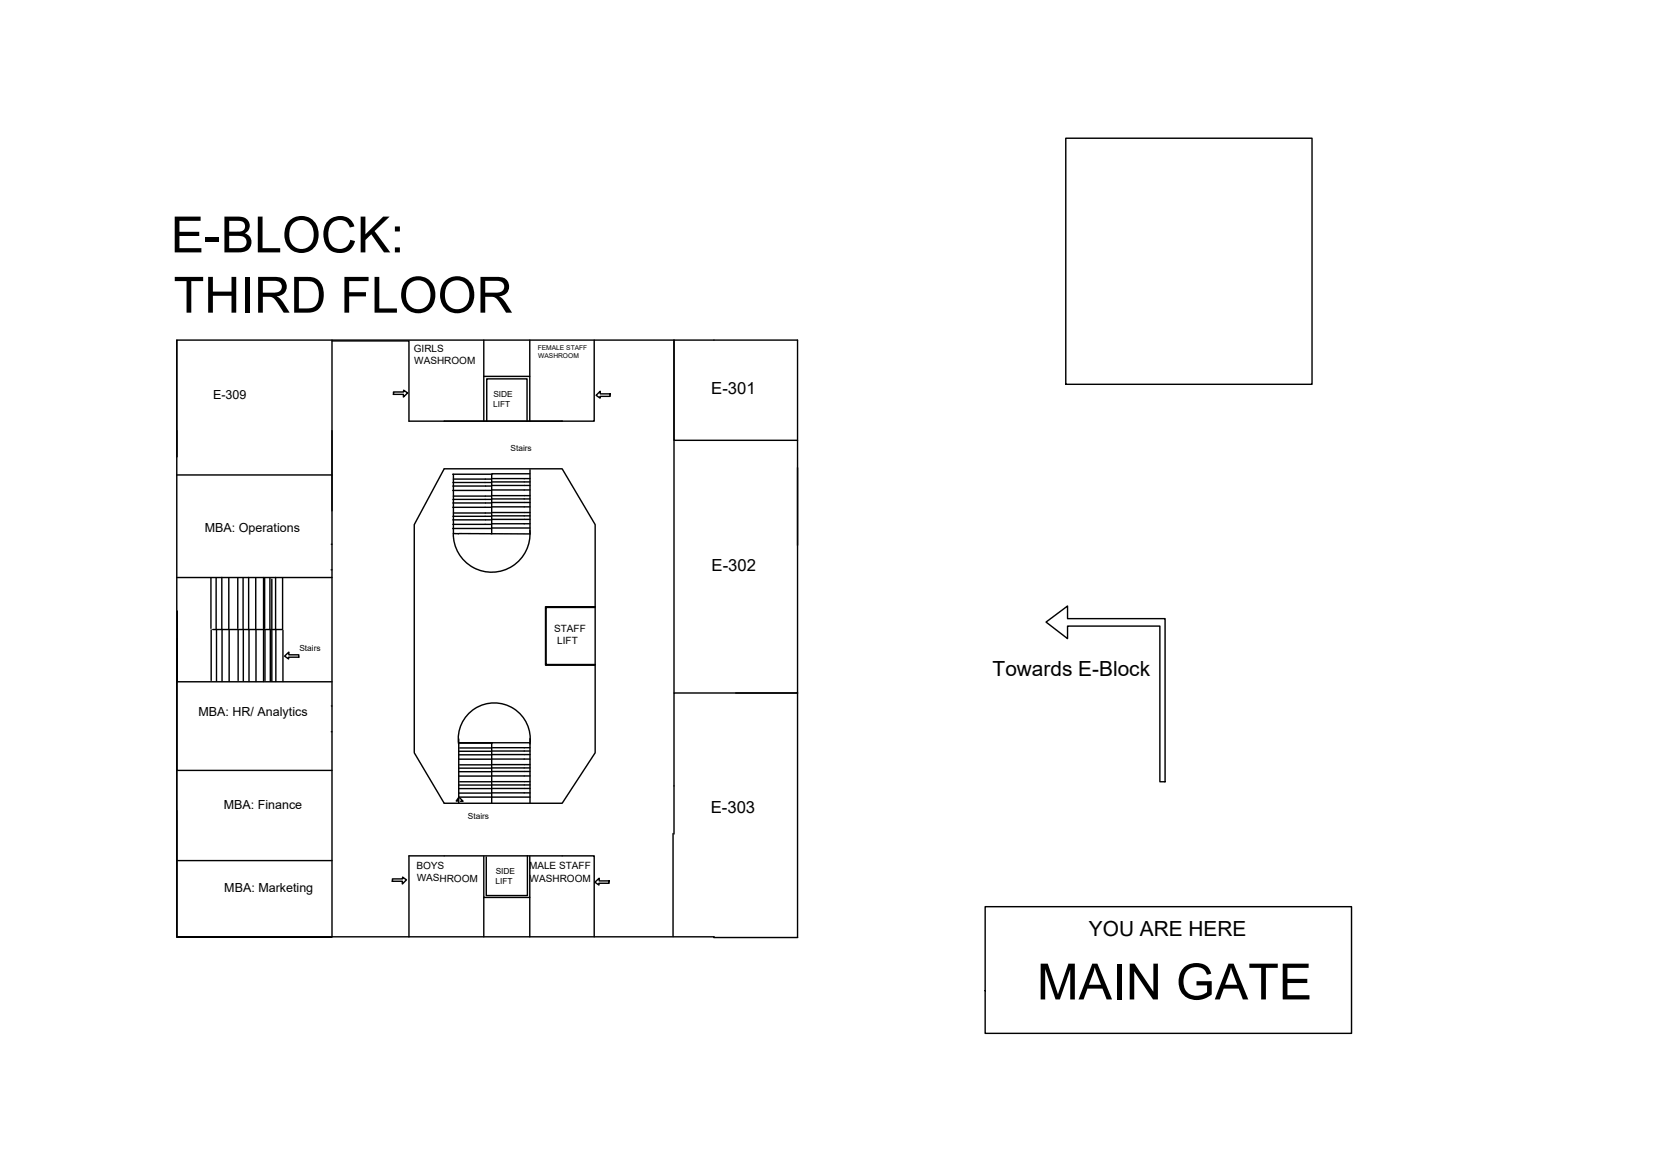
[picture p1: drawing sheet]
<svg xmlns="http://www.w3.org/2000/svg" width="297mm" height="210mm" viewBox="0 0 297 210" stroke-linecap="round" stroke-linejoin="round" font-family="sans-serif">
<!-- layer: 0 -->
<g fill="none" stroke="#000" stroke-width=".25">
<path d="M190.8 24.8h44.1v44h-44.1zM31.7 60.9v20.9M59.4 60.9v106.9h-27.7h96.1v.1h15M59.4 77.1v14.4M70.4 70.6h1.8v.5l.8-.7-.7-.5v.3h-1.9v.4M86.6 60.9v14.5M86.6 67.4h8.3M87.2 75.5v-7.6h7.2v7.6M94.9 60.9v14.5M106.4 60.9v14.5h-33.2v-14.3h-13.7M109.2 70.5v.5h-1.8v.3l-.7-.5 .8-.7v.4h1.8M142.8 78.9h-22.1v-18v63.2"/>
<path d="M31.7 85.1h27.7M59.3 97.5h.1M79.5 84h21.2l5.9 10v40.8l-5.9 9.1h-21.2l-5.3-9.1v-40.8zM81.1 84.9h6.8M81.1 94.7h6.8M81.1 93.9h6.8M81.1 93.1h6.8M81.1 90.9h6.8M81.1 90.1h6.8M81.1 87.8h6.8M81.1 87.1h6.8M81.1 92.5h6.8"/>
<path d="M81.1 89.4h6.8M81.1 86.4h6.8M81.2 91.9h6.7M81.2 88.9h6.7M81.2 85.8h6.7M88 94.6h6.9M88.1 93.8h6.8M88.1 93h6.8M88.1 90.8h6.8M88.1 90h6.8M88.1 87.7h6.8M88.1 86.9h6.8"/>
<path d="M88.1 92.4h6.8M88.1 89.4h6.8M88.1 86.3h6.8M88.2 91.8h6.7M88.2 88.8h6.7M88.2 85.7h6.7M94.9 84.9h-6.9v10.7M94.9 95a6.9 6.9 0 0 1-6.6 7.5 6.9 6.9 0 0 1-7.1-7M94.9 84.1v11.5h-13.7v-10.7M142.8 97.7v-36.8h-111.1v106.9v-53.5v23.7h27.7M142.8 83.8v40.3h-11.1M31.6 103.4h27.8"/>
<path d="M31.7 109.4v12.7v-5.9M37.8 103.5v9M37.8 112.8v9.1M38.1 112.7h12.3M38.7 103.5v9.2M38.8 112.9v9.1M39.7 103.4v9.3M39.8 112.7v9.4M41 103.5v9.2M41 112.9v9.2M42.6 103.5v9M42.6 112.8v9.1"/>
<path d="M43.5 103.5v9.2M43.6 112.9v9.1M44.5 103.4v9.3M44.6 112.7v9.4M45.8 103.5v9.2M45.8 112.9v9.2M47.2 103.4v18.7M47.4 103.5v9M47.4 112.8v9.1M48.3 103.5v9.2M48.4 112.9v9.1M48.7 103.7v18.3"/>
<path d="M49.3 103.4v9.3M49.4 112.7v9.4M50.6 103.5v9.2M50.7 112.9v9.2M51 117.5l.7-.7v.5h1.8v.4h-1.8v.3zM59.3 102.1h.1M106.5 108.8h-8.7v10.2h8.8M106.6 108.7h-8.9v10.4h8.8M187.3 111.4l3.8-2.9v2.3h17.5v29.2h-.9v-27.9h-16.6v2.3zM31.7 122.1h27.7M59.3 131.1h.1M59.3 126.4h.1"/>
<path d="M82.1 133.2a6.4 6.4 0 0 1 6.4-7.3 6.4 6.4 0 0 1 6.4 7.3M82.1 132.3v11.6M82.2 139h5.8M82.2 138.2h5.8M82.2 136h5.8M82.2 135.2h5.8M82.2 137.6h5.8M82.2 134.5h5.8M82.3 137h5.7M82.3 134h5.7M88.1 139h6.8M88.1 138.2h6.8"/>
<path d="M88.1 135.9h6.8M88.1 135.1h6.8M88.1 137.5h6.8M88.1 134.5h6.8M88.2 140h6.7M88.2 136.9h6.7M88.2 133.9h6.7M94.9 133h-12.7h5.8v10.8M94.9 132.3v11.5M31.7 154.1h27.7M70.2 157.8h1.8v.5l.8-.7-.7-.5v.3h-1.8v.5M82 143.5h-.3l.5-.7 .7 .7h-.5"/>
<path d="M82.2 142.8h12.7M82.2 142h5.8M82.2 140.6h5.8M82.3 140h5.7M88.1 142h6.8M88.1 140.6h6.8M94.4 153.3v7.1h-7.3v-6.9M94.9 153.3v7.4h-8.3v-7.3M94.9 141.2h-12.7M109.1 157.7v.5h-1.9v.3l-.7-.5 .8-.7v.5h1.8M120.5 149.3v18.4M120.7 149.4v-25.3h22.1v43.7"/>
<path d="M86.6 160.7v7.1M94.9 160.7v7.1M106.4 167.8v-14.5h-33.2v14.5M176.4 162.4h65.6v22.7h-65.6z"/>
</g>
<g font-size="9">
<text x="30.6" y="45.2">E-BLOCK:</text>
<text x="31.1" y="56">THIRD FLOOR</text>
<text x="185.7" y="179">MAIN GATE</text>
</g>
<g font-size="3.7">
<text x="177.7" y="121.1">Towards E-Block</text>
<text x="195" y="167.6">YOU ARE HERE</text>
</g>
<g font-size="3">
<text x="127.3" y="70.6">E-301</text>
<text x="127.4" y="102.3">E-302</text>
<text x="127.3" y="145.6">E-303</text>
</g>
<g font-size="2.2">
<text x="38.1" y="71.4">E-309</text>
<text x="36.7" y="95.2">MBA: Operations</text>
<text x="35.5" y="128.3">MBA: HR/ Analytics</text>
<text x="40.1" y="144.9">MBA: Finance</text>
<text x="40.2" y="159.7">MBA: Marketing</text>
</g>
<g font-size="1.8">
<text x="74.1" y="63">GIRLS</text>
<text x="74.2" y="65.2">WASHROOM</text>
<text x="99.2" y="113.2">STAFF</text>
<text x="99.8" y="115.3">LIFT</text>
<text x="74.6" y="155.6" transform="rotate(1 74.6 155.6)">BOYS</text>
<text x="94.7" y="155.7">MALE STAFF</text>
<text x="74.6" y="157.8" transform="rotate(1 74.6 157.8)">WASHROOM</text>
<text x="94.8" y="157.9">WASHROOM</text>
</g>
<g font-size="1.5">
<text x="88.3" y="71.1">SIDE</text>
<text x="88.3" y="72.9">LIFT</text>
<text x="91.4" y="80.8">Stairs</text>
<text x="53.6" y="116.6">Stairs</text>
<text x="83.8" y="146.7">Stairs</text>
<text x="88.7" y="158.3">LIFT</text>
<text x="88.8" y="156.5">SIDE</text>
</g>
<g font-size="1.2">
<text x="96.3" y="62.6">FEMALE STAFF</text>
<text x="96.4" y="64.1">WASHROOM</text>
</g>
</svg>
